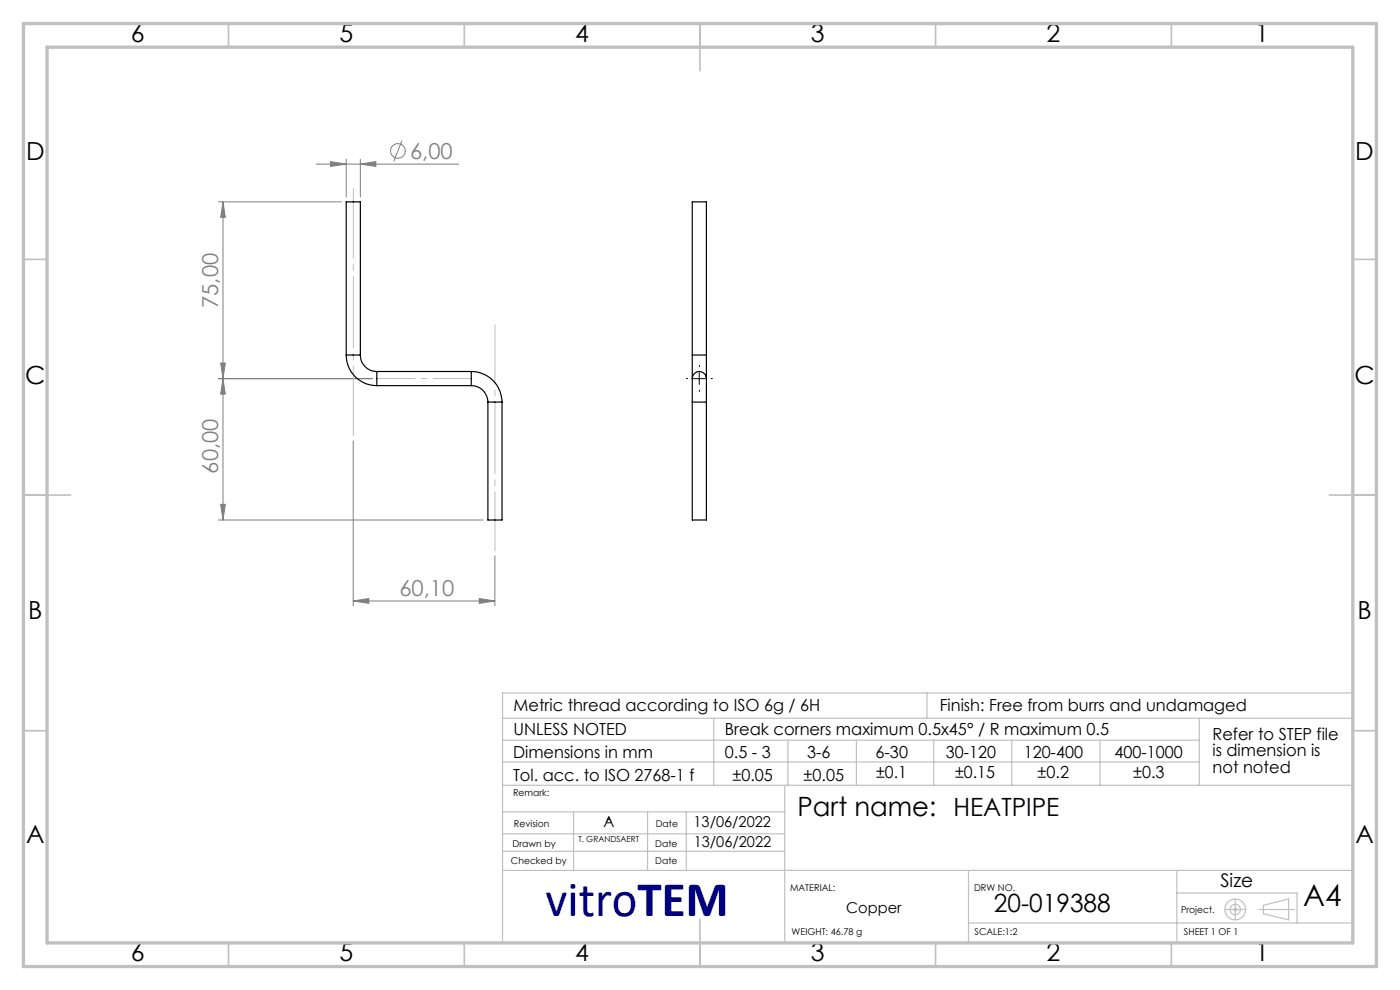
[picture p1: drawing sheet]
<svg xmlns="http://www.w3.org/2000/svg" width="297mm" height="210mm" viewBox="0 0 297 210" stroke-linecap="round" stroke-linejoin="round" font-family="sans-serif">
<g fill="none" stroke="#808080" stroke-width=".21">
<path d="M67.1 34.8h30.2M70.1 34.3l3.3 .5-3.3 .5zM73.4 33.8v8M76.4 34.8l3.3-.5v1zM76.4 33.8v8M85.3 29.8l-1.8 4.4M46.3 42.8h26.1M47.3 42.8l.5 3.3h-1zM47.3 42.8v67.5M46.8 77h1l-.5 3.3zM46.3 80.3h32.7M47.3 80.3l.5 3.3h-1z"/>
<path d="M74.9 93.5v35M46.3 110.3h56.2M46.8 107h1l-.5 3.3zM105 117.9v10.6M74.9 127.5l3.3-.5v1zM74.9 127.5h30.1M101.7 127l3.3 .5-3.3 .5z"/>
<circle cx="84.4" cy="32" r="1.55"/>
</g>
<g fill="none" stroke="#c0c0c0" stroke-width=".25">
<path d="M106.6 152.4h180.1M106.7 157h147.7M151.4 152.4v14.2M167.1 157v9.6M181.7 157v9.6M196.6 147v5.4M198.1 157v9.6M214.6 157v9.6M233.4 157v9.6M254.4 152.4v14.2M286.7 147h-180.1v52.7M106.6 166.6h180.1"/>
<path d="M106.6 161.6h147.8M106.6 176.9h59.9M106.6 172.2h59.9M121.7 172.2v12.4M137.4 172.2v12.4M145.6 172.2v12.3M166.5 166.6v33.2M106.6 180.6h59.9M106.6 184.6h180.1M205.5 195.8h81.2M205.5 184.6v15.2M249.7 184.6v15.2"/>
<path d="M249.7 189.4h25.5v6.4M259.9 192.9h4.4M262 190.7v4.4M267.1 192.9h7.6M268 192l5.4-1.3v4.4l-5.4-1.3z"/>
<circle cx="262" cy="192.9" r=".27"/>
<circle cx="262" cy="192.9" r="2.21"/>
<circle cx="262" cy="192.9" r="1.11"/>
</g>
<path d="M148.4 77.8v-.3M145.9 80.3h-.3M148.4 82.8v.2M150.9 80.3h.2" fill="none" stroke="#000" stroke-width=".21" stroke-dasharray="15.2 1.3 1.3 1.3"/>
<path d="M148.3 79v2.6M147.1 80.3h2.5" fill="none" stroke="#000" stroke-width=".21"/>
<path d="M75 40v52.5" fill="none" stroke="#c0c0c0" stroke-width=".21" stroke-dasharray="15.2 1.3 1.3 1.3" stroke-dashoffset=".4"/>
<path d="M105 116.9v-48" fill="none" stroke="#c0c0c0" stroke-width=".21" stroke-dasharray="15.2 1.3 1.3 1.3" stroke-dashoffset="2.7"/>
<path d="M80 80.3h20" fill="none" stroke="#c0c0c0" stroke-width=".21" stroke-dasharray="15.2 1.3 1.3 1.3" stroke-dashoffset="7.1"/>
<g fill="none" stroke="#c0c0c0" stroke-width=".35">
<path d="M48.5 5v5M98.5 5v5M148.5 5v10M198.5 5v5M248.5 5v5M5 55h5M287 55h5M5 105h10M282 105h10M5 155h5M287 155h5M148.5 195v10"/>
<path d="M48.5 200v5M98.5 200v5M198.5 200v5M248.5 200v5"/>
</g>
<path d="M5 5h287v200h-287zM10 10h277v190h-277z" fill="none" stroke="#c0c0c0" stroke-width=".7"/>
<g fill="#808080">
<path d="M74.9 127.5l3.3-.5v1zM101.7 127l3.3 .5-3.3 .5z"/>
<path d="M46.8 107h1l-.5 3.3zM47.3 80.3l.5 3.3h-1zM46.8 77h1l-.5 3.3zM47.3 42.8l.5 3.3h-1z"/>
<path d="M76.4 34.8l3.3-.5v1zM70.1 34.3l3.3 .5-3.3 .5z"/>
</g>
<g fill="none" stroke="#000" stroke-width=".25">
<path d="M73.4 75.3a6.5 6.5 0 0 0 6.5 6.5M73.4 75.3v-32.5h3v32.5M73.4 75.3h3M76.4 75.3a3.5 3.5 0 0 0 3.5 3.5M79.9 78.8v3M79.9 78.8h20.1M100 78.8a6.5 6.5 0 0 1 6.5 6.5M100 78.8v3M146.9 75.3v5M146.9 75.3v-32.5h3v32.5M146.9 75.3h3M149.9 75.3v5"/>
<path d="M79.9 81.8h20.1M100 81.8a3.5 3.5 0 0 1 3.5 3.5M103.5 85.3v25h3v-25M103.5 85.3h3M146.9 80.3v5M146.9 85.3v25h3v-25M146.9 80.3a1.5 1.5 0 0 1 1.5-1.5 1.5 1.5 0 0 1 1.5 1.5M146.9 85.3h3M149.9 80.3v5"/>
</g>
<text font-size="10.6" fill="#000080" x="115.8" y="194.4">vitroTEM</text>
<text font-size="6.3" x="276.5" y="192.2">A4</text>
<text font-size="5.6" x="169.2" y="173.1">Part name: HEATPIPE</text>
<g font-size="5.3">
<text x="27.8" y="8.9">6</text>
<text x="72" y="8.9">5</text>
<text x="122" y="8.9">4</text>
<text x="172" y="8.9">3</text>
<text x="222" y="8.9">2</text>
<text x="266.3" y="8.9">1</text>
<text x="5.5" y="33.9">D</text>
<text x="287.5" y="33.9">D</text>
<text x="5.3" y="81.4">C</text>
<text x="287.3" y="81.4">C</text>
<text x="6" y="131.4">B</text>
<text x="288" y="131.4">B</text>
<text x="5.5" y="178.9">A</text>
<text x="287.5" y="178.9">A</text>
<text x="210.9" y="193.5">20-019388</text>
<text x="27.8" y="203.9">6</text>
<text x="72" y="203.9">5</text>
<text x="122" y="203.9">4</text>
<text x="172" y="203.9">3</text>
<text x="222" y="203.9">2</text>
<text x="266.3" y="203.9">1</text>
</g>
<g font-size="4.7" fill="#808080">
<text x="87" y="33.7">6,00</text>
<text x="46.3" y="65.3" transform="rotate(-90 46.3 65.3)">75,00</text>
<text x="46.3" y="100.5" transform="rotate(-90 46.3 100.5)">60,00</text>
<text x="84.7" y="126.4">60,10</text>
</g>
<text font-size="4" x="258.9" y="188.1">Size</text>
<g font-size="3.5">
<text x="108.9" y="156">UNLESS NOTED</text>
<text x="108.9" y="150.8">Metric thread according to ISO 6g / 6H</text>
<text x="153.8" y="156">Break corners maximum 0.5x45° / R maximum 0.5</text>
<text x="199.3" y="150.8">Finish: Free from burrs and undamaged</text>
<text x="108.8" y="160.7">Dimensions in mm</text>
<text x="153.8" y="160.7">0.5 - 3</text>
<text x="171.2" y="160.7">3-6</text>
<text x="185.7" y="160.7">6-30</text>
<text x="200.6" y="160.7">30-120</text>
<text x="217.2" y="160.7">120-400</text>
<text x="236.5" y="160.7">400-1000</text>
<text x="257.2" y="156.9">Refer to STEP file</text>
<text x="257.2" y="160.4">is dimension is</text>
<text x="108.8" y="165.6">Tol. acc. to ISO 2768-1 f</text>
<text x="155.4" y="165.6">±0.05</text>
<text x="170.5" y="165.6">±0.05</text>
<text x="185.9" y="165">±0.1</text>
<text x="202.6" y="165">±0.15</text>
<text x="220.1" y="165">±0.2</text>
<text x="240.4" y="165">±0.3</text>
<text x="257.2" y="163.9">not noted</text>
</g>
<g font-size="3.2">
<text x="128" y="175.5">A</text>
<text x="147.1" y="175.5">13/06/2022</text>
<text x="147.2" y="179.7">13/06/2022</text>
<text x="179.5" y="193.6">Copper</text>
</g>
<g font-size="2">
<text x="108.8" y="168.9">Remark:</text>
<text x="108.7" y="179.6">Drawn by</text>
<text x="109" y="175.5">Revision</text>
<text x="139" y="179.6">Date</text>
<text x="139.1" y="175.5">Date</text>
<text x="108.4" y="183.2">Checked by</text>
<text x="139" y="183.2">Date</text>
<text x="167.6" y="189">MATERIAL:</text>
<text x="206.6" y="189">DRW NO.</text>
<text x="250.6" y="193.6">Project.</text>
<text x="167.9" y="198.4">WEIGHT: 46.78 g</text>
<text x="206.8" y="198.4">SCALE:1:2</text>
<text x="251.2" y="198.4">SHEET 1 OF 1</text>
</g>
<g font-size="1.8">
<text x="122.7" y="178.6">T. GRANDSAERT</text>
<text x="128.5" y="174.4">A</text>
</g>
</svg>
